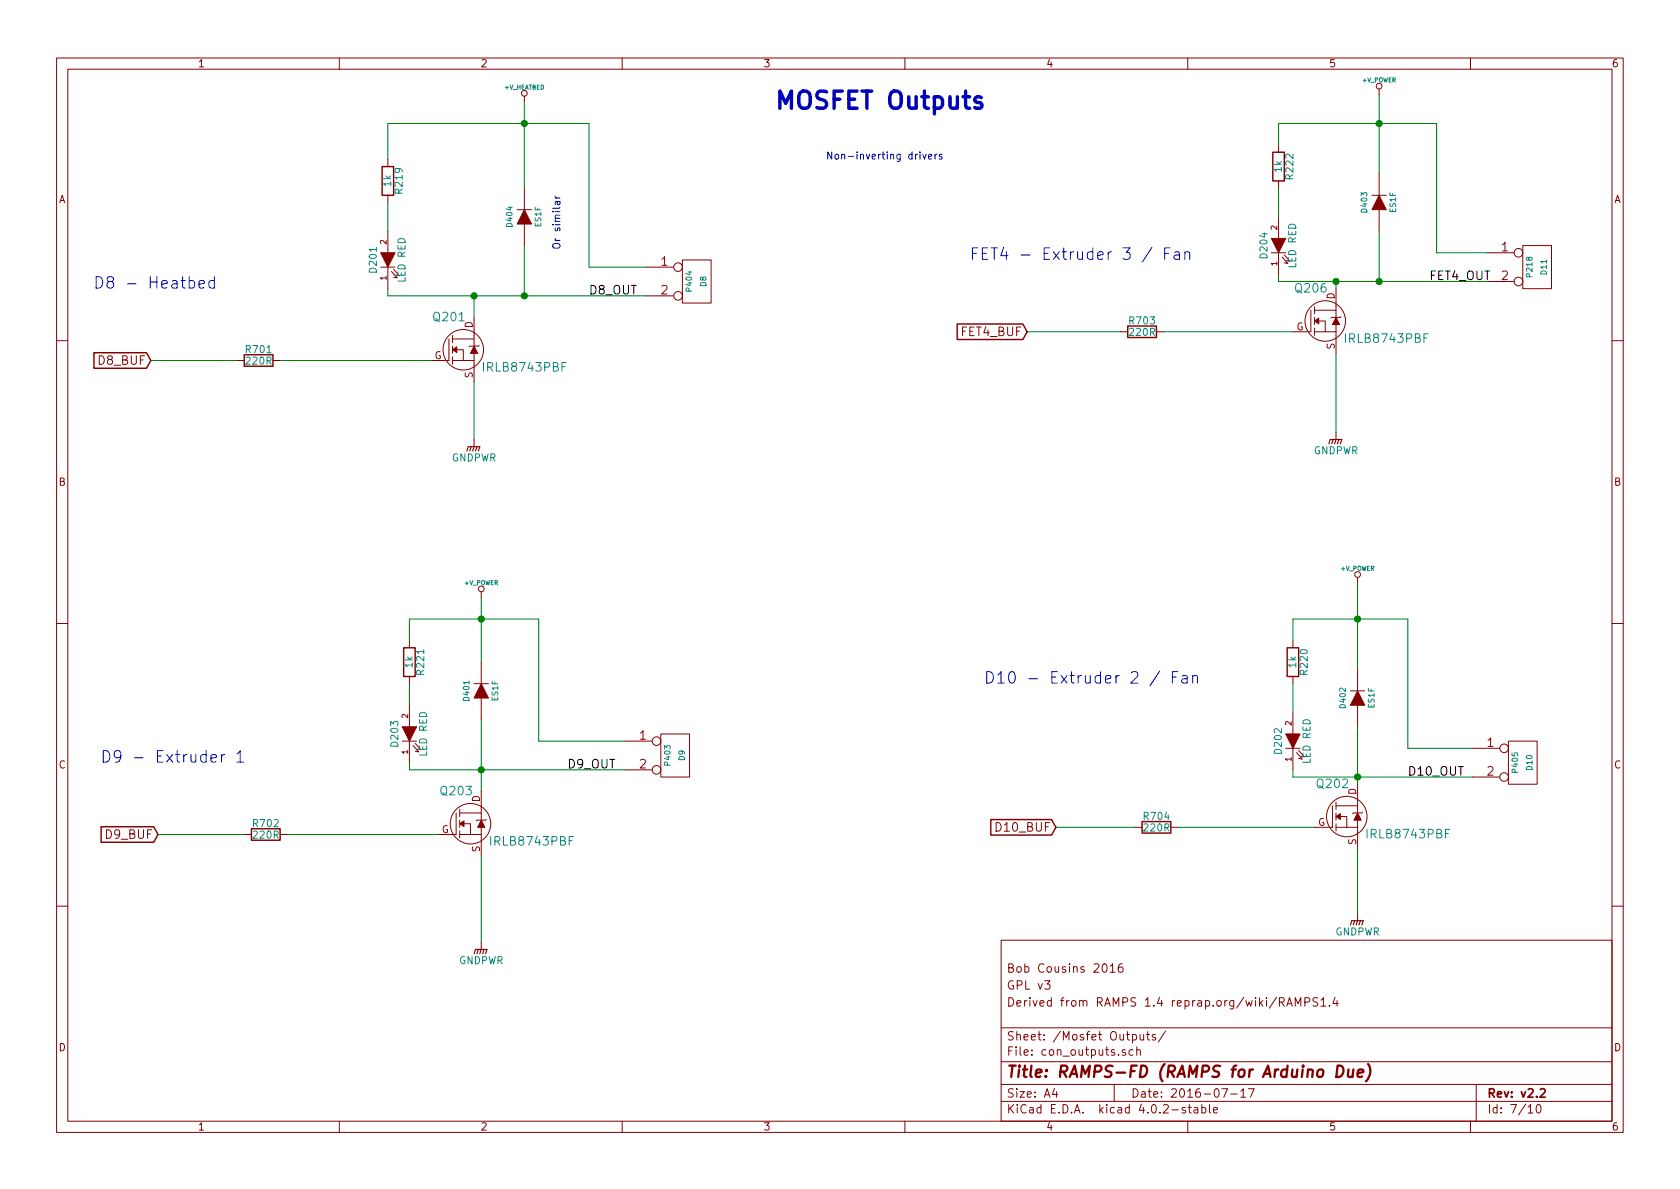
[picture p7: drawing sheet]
EESchema Schematic File Version 2
LIBS:RAMPS-FD-rescue
LIBS:power
LIBS:device
LIBS:transistors
LIBS:conn
LIBS:linear
LIBS:regul
LIBS:74xx
LIBS:cmos4000
LIBS:adc-dac
LIBS:memory
LIBS:xilinx
LIBS:microcontrollers
LIBS:dsp
LIBS:microchip
LIBS:analog_switches
LIBS:motorola
LIBS:texas
LIBS:intel
LIBS:audio
LIBS:interface
LIBS:digital-audio
LIBS:philips
LIBS:display
LIBS:cypress
LIBS:siliconi
LIBS:opto
LIBS:atmel
LIBS:contrib
LIBS:valves
LIBS:RMC
LIBS:RAMPS-FD-cache
EELAYER 25 0
EELAYER END
$Descr A4 11693 8268
encoding utf-8
Sheet 7 10
Title "RAMPS-FD (RAMPS for Arduino Due)"
Date "2016-07-17"
Rev "v2.2"
Comp ""
Comment1 "Derived from RAMPS 1.4 reprap.org/wiki/RAMPS1.4"
Comment2 "GPL v3"
Comment3 "Bob Cousins 2016"
Comment4 ""
$EndDescr
Connection ~ 3350 4300
Wire Wire Line
	2850 4300 3750 4300
Wire Wire Line
	2700 850  4100 850 
Wire Wire Line
	8900 850  10000 850 
Connection ~ 9300 1950
Wire Wire Line
	9300 1950 9300 2000
Connection ~ 9600 850 
Wire Wire Line
	3350 6550 3350 5950
Connection ~ 9450 4300
Wire Wire Line
	9000 4300 9800 4300
Wire Wire Line
	9800 4300 9800 5200
Wire Wire Line
	9800 5200 10250 5200
Wire Wire Line
	9450 5050 9450 5450
Wire Wire Line
	2850 5350 4350 5350
Wire Wire Line
	2700 850  2700 1100
Wire Wire Line
	2850 5350 2850 5300
Connection ~ 3650 2050
Wire Wire Line
	3650 2050 3650 1700
Connection ~ 9600 1950
Wire Wire Line
	9600 1950 9600 1600
Wire Wire Line
	4500 1850 4100 1850
Wire Wire Line
	4100 1850 4100 850 
Wire Wire Line
	8200 5750 9150 5750
Wire Wire Line
	7350 5750 7900 5750
Wire Wire Line
	9000 4950 9000 4750
Wire Wire Line
	2700 1600 2700 1400
Wire Wire Line
	2850 4900 2850 4750
Wire Wire Line
	3300 2650 3300 3050
Wire Wire Line
	9450 5900 9450 6350
Connection ~ 3350 5350
Wire Wire Line
	3300 2050 3300 2200
Connection ~ 3300 2050
Connection ~ 9450 5400
Wire Wire Line
	7150 2300 7800 2300
Wire Wire Line
	8900 1500 8900 1300
Wire Wire Line
	8100 2300 9000 2300
Wire Wire Line
	10350 1750 10000 1750
Wire Wire Line
	10000 1750 10000 850 
Wire Wire Line
	9600 650  9600 1200
Connection ~ 3650 850 
Wire Wire Line
	3350 5000 3350 5500
Wire Wire Line
	2700 2050 4500 2050
Wire Wire Line
	2700 2050 2700 2000
Wire Wire Line
	3650 700  3650 1300
Wire Wire Line
	4350 5150 3750 5150
Wire Wire Line
	3750 5150 3750 4300
Wire Wire Line
	9450 4050 9450 4650
Wire Wire Line
	9000 5400 10250 5400
Wire Wire Line
	9000 5400 9000 5350
Wire Wire Line
	8900 1950 10350 1950
Wire Wire Line
	8900 1950 8900 1900
Wire Wire Line
	9300 3000 9300 2450
Wire Wire Line
	2000 5800 3050 5800
Wire Wire Line
	3350 4150 3350 4600
Text Notes 6750 1800 0    80   ~ 0
FET4 - Extruder 3 / Fan
Text Notes 6850 4750 0    80   ~ 0
D10 - Extruder 2 / Fan
Text Notes 700  5300 0    80   ~ 0
D9 - Extruder 1
Text Notes 650  2000 0    80   ~ 0
D8 - Heatbed
$Comp
L GNDPWR #PWR097
U 1 1
P 9300 3000
F 0 "#PWR097" H 9300 2800 50  0001 C CNN
F 1 "GNDPWR" H 9300 2870 50  0000 C CNN
F 2 "" H 9300 2950 50  0000 C CNN
F 3 "" H 9300 2950 50  0000 C CNN
	1    9300 3000
	1    0    0    -1  
$EndComp
$Comp
L GNDPWR #PWR098
U 1 1
P 9450 6350
F 0 "#PWR098" H 9450 6150 50  0001 C CNN
F 1 "GNDPWR" H 9450 6220 50  0000 C CNN
F 2 "" H 9450 6300 50  0000 C CNN
F 3 "" H 9450 6300 50  0000 C CNN
	1    9450 6350
	1    0    0    -1  
$EndComp
$Comp
L GNDPWR #PWR099
U 1 1
P 3350 6550
F 0 "#PWR099" H 3350 6350 50  0001 C CNN
F 1 "GNDPWR" H 3350 6420 50  0000 C CNN
F 2 "" H 3350 6500 50  0000 C CNN
F 3 "" H 3350 6500 50  0000 C CNN
	1    3350 6550
	1    0    0    -1  
$EndComp
$Comp
L CONN_2 P405
U 1 1
P 10600 5300
F 0 "P405" V 10550 5300 40  0000 C CNN
F 1 "D10" V 10650 5300 40  0000 C CNN
F 2 "rmc:RMC-pt_1,5-2-3,5-h" H 10600 5300 60  0001 C CNN
F 3 "" H 10600 5300 60  0001 C CNN
	1    10600 5300
	1    0    0    -1  
$EndComp
$Comp
L CONN_2 P403
U 1 1
P 4700 5250
F 0 "P403" V 4650 5250 40  0000 C CNN
F 1 "D9" V 4750 5250 40  0000 C CNN
F 2 "rmc:RMC-pt_1,5-2-3,5-h" H 4700 5250 60  0001 C CNN
F 3 "" H 4700 5250 60  0001 C CNN
	1    4700 5250
	1    0    0    -1  
$EndComp
$Comp
L CONN_2 P404
U 1 1
P 4850 1950
F 0 "P404" V 4800 1950 40  0000 C CNN
F 1 "D8" V 4900 1950 40  0000 C CNN
F 2 "w_conn_screw:mors_2p" H 4850 1950 60  0001 C CNN
F 3 "" H 4850 1950 60  0001 C CNN
	1    4850 1950
	1    0    0    -1  
$EndComp
$Comp
L DIODE D404
U 1 1
P 3650 1500
F 0 "D404" H 3650 1600 40  0000 C CNN
F 1 "ES1F" H 3650 1400 40  0000 C CNN
F 2 "rmc:DO-214AC" H 3650 1500 60  0001 C CNN
F 3 "" H 3650 1500 60  0001 C CNN
	1    3650 1500
	0    -1   -1   0   
$EndComp
$Comp
L DIODE D403
U 1 1
P 9600 1400
F 0 "D403" H 9600 1500 40  0000 C CNN
F 1 "ES1F" H 9600 1300 40  0000 C CNN
F 2 "rmc:DO-214AC" H 9600 1400 60  0001 C CNN
F 3 "" H 9600 1400 60  0001 C CNN
	1    9600 1400
	0    -1   -1   0   
$EndComp
$Comp
L DIODE D401
U 1 1
P 3350 4800
F 0 "D401" H 3350 4900 40  0000 C CNN
F 1 "ES1F" H 3350 4700 40  0000 C CNN
F 2 "rmc:DO-214AC" H 3350 4800 60  0001 C CNN
F 3 "" H 3350 4800 60  0001 C CNN
	1    3350 4800
	0    -1   -1   0   
$EndComp
$Comp
L DIODE D402
U 1 1
P 9450 4850
F 0 "D402" H 9450 4950 40  0000 C CNN
F 1 "ES1F" H 9450 4750 40  0000 C CNN
F 2 "rmc:DO-214AC" H 9450 4850 60  0001 C CNN
F 3 "" H 9450 4850 60  0001 C CNN
	1    9450 4850
	0    -1   -1   0   
$EndComp
$Comp
L CONN_2 P218
U 1 1
P 10700 1850
F 0 "P218" V 10650 1850 40  0000 C CNN
F 1 "D11" V 10750 1850 40  0000 C CNN
F 2 "rmc:RMC-pt_1,5-2-3,5-h" H 10700 1850 60  0001 C CNN
F 3 "" H 10700 1850 60  0001 C CNN
	1    10700 1850
	1    0    0    -1  
$EndComp
$Comp
L LED D204
U 1 1
P 8900 1700
AR Path="/51770EF9" Ref="D204"  Part="1" 
AR Path="/50FC3D20/51770EF9" Ref="D204"  Part="1" 
F 0 "D204" H 8900 1800 50  0000 C CNN
F 1 "LED RED" H 8900 1600 50  0000 C CNN
F 2 "rmc:LED-0805_RED" H 8900 1700 60  0001 C CNN
F 3 "" H 8900 1700 60  0001 C CNN
	1    8900 1700
	0    -1   -1   0   
$EndComp
$Comp
L R R222
U 1 1
P 8900 1150
AR Path="/51770EF8" Ref="R222"  Part="1" 
AR Path="/50FC3D20/51770EF8" Ref="R222"  Part="1" 
F 0 "R222" V 8980 1150 50  0000 C CNN
F 1 "1k" V 8900 1150 50  0000 C CNN
F 2 "Resistors_SMD:R_0603" H 8900 1150 60  0001 C CNN
F 3 "" H 8900 1150 60  0001 C CNN
	1    8900 1150
	1    0    0    -1  
$EndComp
Text GLabel 7150 2300 0    60   Input ~ 0
FET4_BUF
$Comp
L MOSFET_N_RMC Q206
U 1 1
P 9250 2250
F 0 "Q206" H 9125 2500 60  0000 C CNN
F 1 "IRLB8743PBF" H 9650 2150 60  0000 C CNN
F 2 "rmc:TO-220AB_IRF2804_RMC" H 9250 2250 60  0001 C CNN
F 3 "" H 9250 2250 60  0001 C CNN
	1    9250 2250
	1    0    0    -1  
$EndComp
$Comp
L +V_POWER #PWR0100
U 1 1
P 9600 650
F 0 "#PWR0100" H 9600 620 30  0001 C CNN
F 1 "+V_POWER" H 9600 750 30  0000 C CNN
F 2 "" H 9600 650 60  0001 C CNN
F 3 "" H 9600 650 60  0001 C CNN
	1    9600 650 
	1    0    0    -1  
$EndComp
Text Label 9950 1950 0    60   ~ 0
FET4_OUT
$Comp
L MOSFET_N_RMC Q201
U 1 1
P 3250 2450
F 0 "Q201" H 3125 2700 60  0000 C CNN
F 1 "IRLB8743PBF" H 3650 2350 60  0000 C CNN
F 2 "rmc:TO-220AB_IRF2804_RMC" H 3250 2450 60  0001 C CNN
F 3 "" H 3250 2450 60  0001 C CNN
	1    3250 2450
	1    0    0    -1  
$EndComp
Text Label 9800 5400 0    60   ~ 0
D10_OUT
Text Label 3950 5350 0    60   ~ 0
D9_OUT
Text Label 4100 2050 0    60   ~ 0
D8_OUT
$Comp
L +V_POWER #PWR0101
U 1 1
P 3350 4150
F 0 "#PWR0101" H 3350 4120 30  0001 C CNN
F 1 "+V_POWER" H 3350 4250 30  0000 C CNN
F 2 "" H 3350 4150 60  0001 C CNN
F 3 "" H 3350 4150 60  0001 C CNN
	1    3350 4150
	1    0    0    -1  
$EndComp
$Comp
L +V_POWER #PWR0102
U 1 1
P 9450 4050
F 0 "#PWR0102" H 9450 4020 30  0001 C CNN
F 1 "+V_POWER" H 9450 4150 30  0000 C CNN
F 2 "" H 9450 4050 60  0001 C CNN
F 3 "" H 9450 4050 60  0001 C CNN
	1    9450 4050
	1    0    0    -1  
$EndComp
$Comp
L +V_HEATBED #PWR0103
U 1 1
P 3650 700
F 0 "#PWR0103" H 3650 670 30  0001 C CNN
F 1 "+V_HEATBED" H 3650 800 30  0000 C CNN
F 2 "" H 3650 700 60  0001 C CNN
F 3 "" H 3650 700 60  0001 C CNN
	1    3650 700 
	1    0    0    -1  
$EndComp
$Comp
L MOSFET_N_RMC Q203
U 1 1
P 3300 5750
F 0 "Q203" H 3175 6000 60  0000 C CNN
F 1 "IRLB8743PBF" H 3700 5650 60  0000 C CNN
F 2 "rmc:TO-220AB_IRF2804_RMC" H 3300 5750 60  0001 C CNN
F 3 "" H 3300 5750 60  0001 C CNN
	1    3300 5750
	1    0    0    -1  
$EndComp
$Comp
L MOSFET_N_RMC Q202
U 1 1
P 9400 5700
F 0 "Q202" H 9275 5950 60  0000 C CNN
F 1 "IRLB8743PBF" H 9800 5600 60  0000 C CNN
F 2 "rmc:TO-220AB_IRF2804_RMC" H 9400 5700 60  0001 C CNN
F 3 "" H 9400 5700 60  0001 C CNN
	1    9400 5700
	1    0    0    -1  
$EndComp
Text Notes 5750 1100 0    50   ~ 0
Non-inverting drivers
Text Notes 5400 750  0    120  ~ 24
MOSFET Outputs
$Comp
L LED D203
U 1 1
P 2850 5100
AR Path="/51047AB7" Ref="D203"  Part="1" 
AR Path="/50FC3D20/51047AB7" Ref="D203"  Part="1" 
F 0 "D203" H 2850 5200 50  0000 C CNN
F 1 "LED RED" H 2850 5000 50  0000 C CNN
F 2 "rmc:LED-0805_RED" H 2850 5100 60  0001 C CNN
F 3 "" H 2850 5100 60  0001 C CNN
	1    2850 5100
	0    -1   -1   0   
$EndComp
$Comp
L R R221
U 1 1
P 2850 4600
AR Path="/51047AB6" Ref="R221"  Part="1" 
AR Path="/50FC3D20/51047AB6" Ref="R221"  Part="1" 
F 0 "R221" V 2930 4600 50  0000 C CNN
F 1 "1k" V 2850 4600 50  0000 C CNN
F 2 "Resistors_SMD:R_0603" H 2850 4600 60  0001 C CNN
F 3 "" H 2850 4600 60  0001 C CNN
	1    2850 4600
	1    0    0    -1  
$EndComp
Text GLabel 7350 5750 0    60   Input ~ 0
D10_BUF
Text GLabel 1100 5800 0    60   Input ~ 0
D9_BUF
$Comp
L R R220
U 1 1
P 9000 4600
AR Path="/510479AF" Ref="R220"  Part="1" 
AR Path="/50FC3D20/510479AF" Ref="R220"  Part="1" 
F 0 "R220" V 9080 4600 50  0000 C CNN
F 1 "1k" V 9000 4600 50  0000 C CNN
F 2 "Resistors_SMD:R_0603" H 9000 4600 60  0001 C CNN
F 3 "" H 9000 4600 60  0001 C CNN
	1    9000 4600
	1    0    0    -1  
$EndComp
$Comp
L LED D202
U 1 1
P 9000 5150
AR Path="/510479AE" Ref="D202"  Part="1" 
AR Path="/50FC3D20/510479AE" Ref="D202"  Part="1" 
F 0 "D202" H 9000 5250 50  0000 C CNN
F 1 "LED RED" H 9000 5050 50  0000 C CNN
F 2 "rmc:LED-0805_RED" H 9000 5150 60  0001 C CNN
F 3 "" H 9000 5150 60  0001 C CNN
	1    9000 5150
	0    -1   -1   0   
$EndComp
$Comp
L LED D201
U 1 1
P 2700 1800
AR Path="/510478C6" Ref="D201"  Part="1" 
AR Path="/50FC3D20/510478C6" Ref="D201"  Part="1" 
F 0 "D201" H 2700 1900 50  0000 C CNN
F 1 "LED RED" H 2700 1700 50  0000 C CNN
F 2 "rmc:LED-0805_RED" H 2700 1800 60  0001 C CNN
F 3 "" H 2700 1800 60  0001 C CNN
	1    2700 1800
	0    -1   -1   0   
$EndComp
$Comp
L R R219
U 1 1
P 2700 1250
AR Path="/510478C3" Ref="R219"  Part="1" 
AR Path="/50FC3D20/510478C3" Ref="R219"  Part="1" 
F 0 "R219" V 2780 1250 50  0000 C CNN
F 1 "1k" V 2700 1250 50  0000 C CNN
F 2 "Resistors_SMD:R_0603" H 2700 1250 60  0001 C CNN
F 3 "" H 2700 1250 60  0001 C CNN
	1    2700 1250
	1    0    0    -1  
$EndComp
Text GLabel 1050 2500 0    60   Input ~ 0
D8_BUF
Text Notes 3900 1350 3    50   ~ 0
Or similar
Wire Wire Line
	1950 2500 3000 2500
Wire Wire Line
	1100 5800 1700 5800
$Comp
L GNDPWR #PWR0104
U 1 1
P 3300 3050
F 0 "#PWR0104" H 3300 2850 50  0001 C CNN
F 1 "GNDPWR" H 3300 2920 50  0000 C CNN
F 2 "" H 3300 3000 50  0000 C CNN
F 3 "" H 3300 3000 50  0000 C CNN
	1    3300 3050
	1    0    0    -1  
$EndComp
$Comp
L R R701
U 1 1
P 1800 2500
AR Path="/52B221FB" Ref="R701"  Part="1" 
AR Path="/50FC3D20/52B221FB" Ref="R701"  Part="1" 
F 0 "R701" V 1880 2500 50  0000 C CNN
F 1 "220R" V 1800 2500 50  0000 C CNN
F 2 "Resistors_SMD:R_0603" H 1800 2500 60  0001 C CNN
F 3 "" H 1800 2500 60  0001 C CNN
	1    1800 2500
	0    -1   -1   0   
$EndComp
Wire Wire Line
	1050 2500 1650 2500
$Comp
L R R702
U 1 1
P 1850 5800
AR Path="/52B22B4E" Ref="R702"  Part="1" 
AR Path="/50FC3D20/52B22B4E" Ref="R702"  Part="1" 
F 0 "R702" V 1930 5800 50  0000 C CNN
F 1 "220R" V 1850 5800 50  0000 C CNN
F 2 "Resistors_SMD:R_0603" H 1850 5800 60  0001 C CNN
F 3 "" H 1850 5800 60  0001 C CNN
	1    1850 5800
	0    -1   -1   0   
$EndComp
$Comp
L R R704
U 1 1
P 8050 5750
AR Path="/52B22CEA" Ref="R704"  Part="1" 
AR Path="/50FC3D20/52B22CEA" Ref="R704"  Part="1" 
F 0 "R704" V 8130 5750 50  0000 C CNN
F 1 "220R" V 8050 5750 50  0000 C CNN
F 2 "Resistors_SMD:R_0603" H 8050 5750 60  0001 C CNN
F 3 "" H 8050 5750 60  0001 C CNN
	1    8050 5750
	0    -1   -1   0   
$EndComp
$Comp
L R R703
U 1 1
P 7950 2300
AR Path="/52B22C21" Ref="R703"  Part="1" 
AR Path="/50FC3D20/52B22C21" Ref="R703"  Part="1" 
F 0 "R703" V 8030 2300 50  0000 C CNN
F 1 "220R" V 7950 2300 50  0000 C CNN
F 2 "Resistors_SMD:R_0603" H 7950 2300 60  0001 C CNN
F 3 "" H 7950 2300 60  0001 C CNN
	1    7950 2300
	0    -1   -1   0   
$EndComp
Wire Wire Line
	8900 850  8900 1000
Wire Wire Line
	2850 4300 2850 4450
Wire Wire Line
	9000 4300 9000 4450
$EndSCHEMATC
